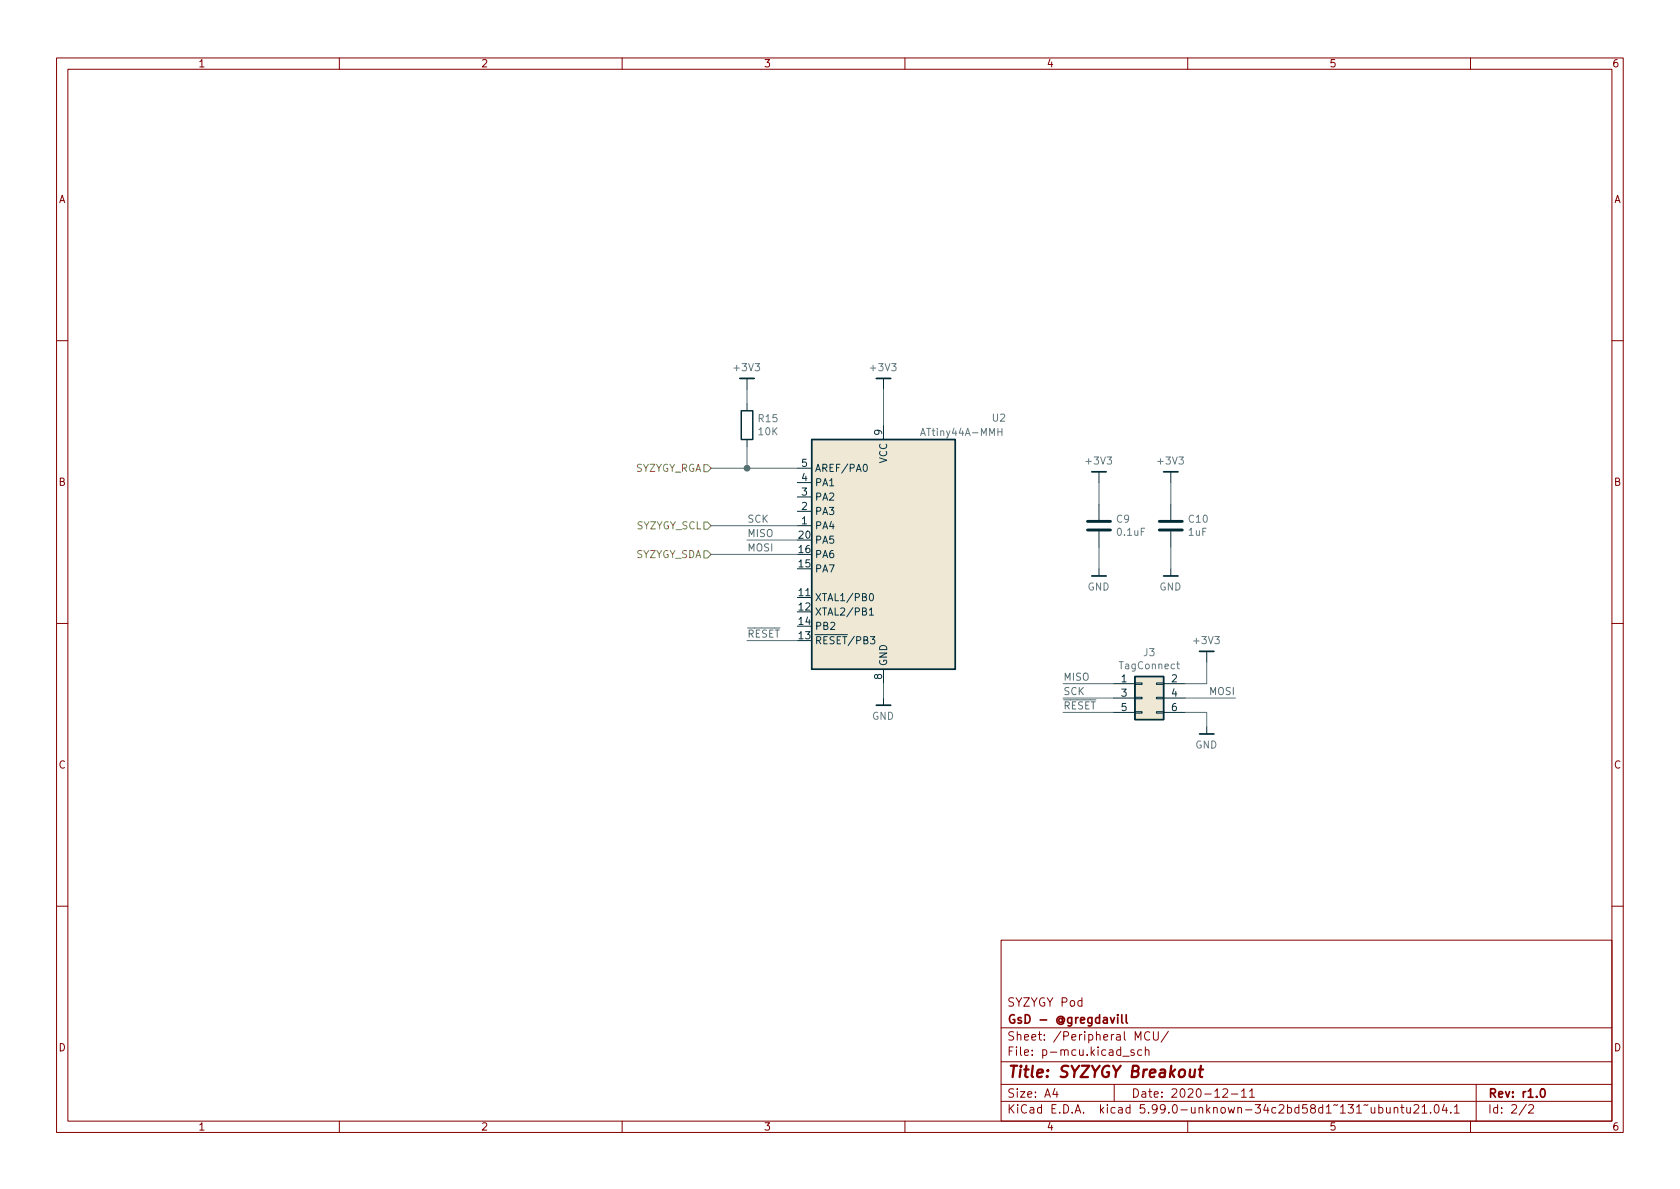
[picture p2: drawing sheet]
(kicad_sch (version 20210621) (generator eeschema)

 (paper "A4")

 (title_block
  (title "SYZYGY Breakout")
  (date "2020-12-11")
  (rev "r1.0")
  (company "GsD - @gregdavill")
  (comment 1 "SYZYGY Pod"))

 (lib_symbols
  (symbol "Connector_Generic:Conn_02x03_Odd_Even" (pin_names hide) (in_bom yes) (on_board yes)
   (property "Reference" "J" (id 0) (at 1.27 5.08 0) (effects (font (size 1.27 1.27))))
   (property "Value" "Conn_02x03_Odd_Even" (id 1) (at 1.27 -5.08 0) (effects (font (size 1.27 1.27))))
   (property "Footprint" "" (id 2) (at 0 0 0) (effects (font (size 1.27 1.27)) hide))
   (property "Datasheet" "" (id 3) (at 0 0 0) (effects (font (size 1.27 1.27)) hide))
   (symbol "Conn_02x03_Odd_Even_1_1"
    (rectangle (start -1.27 -2.413) (end 0 -2.667) (stroke (width 0)) (fill (type none)))
    (rectangle (start -1.27 0.127) (end 0 -0.127) (stroke (width 0)) (fill (type none)))
    (rectangle (start -1.27 2.667) (end 0 2.413) (stroke (width 0)) (fill (type none)))
    (rectangle (start 3.81 -2.413) (end 2.54 -2.667) (stroke (width 0)) (fill (type none)))
    (rectangle (start 3.81 0.127) (end 2.54 -0.127) (stroke (width 0)) (fill (type none)))
    (rectangle (start 3.81 2.667) (end 2.54 2.413) (stroke (width 0)) (fill (type none)))
    (rectangle (start -1.27 3.81) (end 3.81 -3.81) (stroke (width 0.254)) (fill (type background)))
    (pin passive line (at -5.08 2.54 0) (length 3.81) (name "Pin_1" (effects (font (size 1.27 1.27)))) (number "1" (effects (font (size 1.27 1.27)))))
    (pin passive line (at 7.62 2.54 180) (length 3.81) (name "Pin_2" (effects (font (size 1.27 1.27)))) (number "2" (effects (font (size 1.27 1.27)))))
    (pin passive line (at -5.08 0 0) (length 3.81) (name "Pin_3" (effects (font (size 1.27 1.27)))) (number "3" (effects (font (size 1.27 1.27)))))
    (pin passive line (at 7.62 0 180) (length 3.81) (name "Pin_4" (effects (font (size 1.27 1.27)))) (number "4" (effects (font (size 1.27 1.27)))))
    (pin passive line (at -5.08 -2.54 0) (length 3.81) (name "Pin_5" (effects (font (size 1.27 1.27)))) (number "5" (effects (font (size 1.27 1.27)))))
    (pin passive line (at 7.62 -2.54 180) (length 3.81) (name "Pin_6" (effects (font (size 1.27 1.27)))) (number "6" (effects (font (size 1.27 1.27)))))))
  (symbol "Device:C" (pin_numbers hide) (pin_names (offset 0.254)) (in_bom yes) (on_board yes)
   (property "Reference" "C" (id 0) (at 0.635 2.54 0) (effects (font (size 1.27 1.27)) (justify left)))
   (property "Value" "C" (id 1) (at 0.635 -2.54 0) (effects (font (size 1.27 1.27)) (justify left)))
   (property "Footprint" "" (id 2) (at 0.9652 -3.81 0) (effects (font (size 1.27 1.27)) hide))
   (property "Datasheet" "" (id 3) (at 0 0 0) (effects (font (size 1.27 1.27)) hide))
   (symbol "C_0_1"
    (polyline (pts (xy -2.032 -0.762) (xy 2.032 -0.762)) (stroke (width 0.508)) (fill (type none)))
    (polyline (pts (xy -2.032 0.762) (xy 2.032 0.762)) (stroke (width 0.508)) (fill (type none))))
   (symbol "C_1_1"
    (pin passive line (at 0 3.81 270) (length 2.794) (name "~" (effects (font (size 1.27 1.27)))) (number "1" (effects (font (size 1.27 1.27)))))
    (pin passive line (at 0 -3.81 90) (length 2.794) (name "~" (effects (font (size 1.27 1.27)))) (number "2" (effects (font (size 1.27 1.27)))))))
  (symbol "Device:R" (pin_numbers hide) (pin_names (offset 0)) (in_bom yes) (on_board yes)
   (property "Reference" "R" (id 0) (at 2.032 0 90) (effects (font (size 1.27 1.27))))
   (property "Value" "R" (id 1) (at 0 0 90) (effects (font (size 1.27 1.27))))
   (property "Footprint" "" (id 2) (at -1.778 0 90) (effects (font (size 1.27 1.27)) hide))
   (property "Datasheet" "" (id 3) (at 0 0 0) (effects (font (size 1.27 1.27)) hide))
   (symbol "R_0_1"
    (rectangle (start -1.016 -2.54) (end 1.016 2.54) (stroke (width 0.254)) (fill (type none))))
   (symbol "R_1_1"
    (pin passive line (at 0 3.81 270) (length 1.27) (name "~" (effects (font (size 1.27 1.27)))) (number "1" (effects (font (size 1.27 1.27)))))
    (pin passive line (at 0 -3.81 90) (length 1.27) (name "~" (effects (font (size 1.27 1.27)))) (number "2" (effects (font (size 1.27 1.27)))))))
  (symbol "SyzygyLVDSPod-rescue:ATtiny44A-MMH-MCU_Microchip_ATtiny" (in_bom yes) (on_board yes)
   (property "Reference" "U" (id 0) (at -12.7 21.59 0) (effects (font (size 1.27 1.27)) (justify left bottom)))
   (property "Value" "ATtiny44A-MMH-MCU_Microchip_ATtiny" (id 1) (at 2.54 -21.59 0) (effects (font (size 1.27 1.27)) (justify left top)))
   (property "Footprint" "Package_DFN_QFN:QFN-20-1EP_3x3mm_P0.45mm_EP1.6x1.6mm" (id 2) (at 0 0 0) (effects (font (size 1.27 1.27) italic) hide))
   (property "Datasheet" "" (id 3) (at 0 0 0) (effects (font (size 1.27 1.27)) hide))
   (symbol "ATtiny44A-MMH-MCU_Microchip_ATtiny_0_1"
    (rectangle (start -12.7 -20.32) (end 12.7 20.32) (stroke (width 0.254)) (fill (type background))))
   (symbol "ATtiny44A-MMH-MCU_Microchip_ATtiny_1_1"
    (pin tri_state line (at 15.24 5.08 180) (length 2.54) (name "PA4" (effects (font (size 1.27 1.27)))) (number "1" (effects (font (size 1.27 1.27)))))
    (pin no_connect line (at -12.7 -10.16 0) (length 2.54) hide (name "NC" (effects (font (size 1.27 1.27)))) (number "10" (effects (font (size 1.27 1.27)))))
    (pin tri_state line (at 15.24 -7.62 180) (length 2.54) (name "XTAL1/PB0" (effects (font (size 1.27 1.27)))) (number "11" (effects (font (size 1.27 1.27)))))
    (pin tri_state line (at 15.24 -10.16 180) (length 2.54) (name "XTAL2/PB1" (effects (font (size 1.27 1.27)))) (number "12" (effects (font (size 1.27 1.27)))))
    (pin tri_state line (at 15.24 -15.24 180) (length 2.54) (name "~{RESET}/PB3" (effects (font (size 1.27 1.27)))) (number "13" (effects (font (size 1.27 1.27)))))
    (pin tri_state line (at 15.24 -12.7 180) (length 2.54) (name "PB2" (effects (font (size 1.27 1.27)))) (number "14" (effects (font (size 1.27 1.27)))))
    (pin tri_state line (at 15.24 -2.54 180) (length 2.54) (name "PA7" (effects (font (size 1.27 1.27)))) (number "15" (effects (font (size 1.27 1.27)))))
    (pin tri_state line (at 15.24 0 180) (length 2.54) (name "PA6" (effects (font (size 1.27 1.27)))) (number "16" (effects (font (size 1.27 1.27)))))
    (pin no_connect line (at -12.7 -12.7 0) (length 2.54) hide (name "NC" (effects (font (size 1.27 1.27)))) (number "17" (effects (font (size 1.27 1.27)))))
    (pin no_connect line (at -12.7 -15.24 0) (length 2.54) hide (name "NC" (effects (font (size 1.27 1.27)))) (number "18" (effects (font (size 1.27 1.27)))))
    (pin no_connect line (at -12.7 -17.78 0) (length 2.54) hide (name "NC" (effects (font (size 1.27 1.27)))) (number "19" (effects (font (size 1.27 1.27)))))
    (pin tri_state line (at 15.24 7.62 180) (length 2.54) (name "PA3" (effects (font (size 1.27 1.27)))) (number "2" (effects (font (size 1.27 1.27)))))
    (pin tri_state line (at 15.24 2.54 180) (length 2.54) (name "PA5" (effects (font (size 1.27 1.27)))) (number "20" (effects (font (size 1.27 1.27)))))
    (pin passive line (at 0 -22.86 90) (length 2.54) hide (name "GND" (effects (font (size 1.27 1.27)))) (number "21" (effects (font (size 1.27 1.27)))))
    (pin tri_state line (at 15.24 10.16 180) (length 2.54) (name "PA2" (effects (font (size 1.27 1.27)))) (number "3" (effects (font (size 1.27 1.27)))))
    (pin tri_state line (at 15.24 12.7 180) (length 2.54) (name "PA1" (effects (font (size 1.27 1.27)))) (number "4" (effects (font (size 1.27 1.27)))))
    (pin tri_state line (at 15.24 15.24 180) (length 2.54) (name "AREF/PA0" (effects (font (size 1.27 1.27)))) (number "5" (effects (font (size 1.27 1.27)))))
    (pin no_connect line (at -12.7 -5.08 0) (length 2.54) hide (name "NC" (effects (font (size 1.27 1.27)))) (number "6" (effects (font (size 1.27 1.27)))))
    (pin no_connect line (at -12.7 -7.62 0) (length 2.54) hide (name "NC" (effects (font (size 1.27 1.27)))) (number "7" (effects (font (size 1.27 1.27)))))
    (pin power_in line (at 0 -22.86 90) (length 2.54) (name "GND" (effects (font (size 1.27 1.27)))) (number "8" (effects (font (size 1.27 1.27)))))
    (pin power_in line (at 0 22.86 270) (length 2.54) (name "VCC" (effects (font (size 1.27 1.27)))) (number "9" (effects (font (size 1.27 1.27)))))))
  (symbol "gkl_power:+3V3" (power) (pin_names (offset 0)) (in_bom yes) (on_board yes)
   (property "Reference" "#PWR" (id 0) (at 0 -3.81 0) (effects (font (size 1.27 1.27)) hide))
   (property "Value" "+3V3" (id 1) (at 0 3.556 0) (effects (font (size 1.27 1.27))))
   (property "Footprint" "" (id 2) (at 0 0 0) (effects (font (size 1.27 1.27)) hide))
   (property "Datasheet" "" (id 3) (at 0 0 0) (effects (font (size 1.27 1.27)) hide))
   (symbol "+3V3_0_1"
    (polyline (pts (xy -1.27 1.905) (xy 1.27 1.905)) (stroke (width 0.3048)) (fill (type none)))
    (polyline (pts (xy 0 0) (xy 0 1.905)) (stroke (width 0)) (fill (type none))))
   (symbol "+3V3_1_1"
    (pin power_in line (at 0 0 90) (length 0) hide (name "+3V3" (effects (font (size 1.27 1.27)))) (number "1" (effects (font (size 1.27 1.27)))))))
  (symbol "gkl_power:GND" (power) (pin_names (offset 0)) (in_bom yes) (on_board yes)
   (property "Reference" "#PWR" (id 0) (at 0 -6.35 0) (effects (font (size 1.27 1.27)) hide))
   (property "Value" "GND" (id 1) (at 0 -2.54 0) (effects (font (size 1.27 1.27))))
   (property "Footprint" "" (id 2) (at -2.54 -8.89 0) (effects (font (size 1.27 1.27)) hide))
   (property "Datasheet" "" (id 3) (at 0 0 0) (effects (font (size 1.27 1.27)) hide))
   (symbol "GND_0_1"
    (polyline (pts (xy 0 -1.27) (xy 0 0)) (stroke (width 0)) (fill (type none)))
    (polyline (pts (xy 1.27 -1.27) (xy -1.27 -1.27)) (stroke (width 0.3048)) (fill (type none))))
   (symbol "GND_1_1"
    (pin power_in line (at 0 0 270) (length 0) hide (name "GND" (effects (font (size 1.27 1.27)))) (number "1" (effects (font (size 1.27 1.27))))))))

 (junction (at 132.08 82.55) (diameter 1.016) (color 0 0 0 0))

 (wire (pts (xy 125.73 82.55) (xy 132.08 82.55)) (stroke (width 0) (type solid) (color 0 0 0 0)))
 (wire (pts (xy 125.73 92.71) (xy 140.97 92.71)) (stroke (width 0) (type solid) (color 0 0 0 0)))
 (wire (pts (xy 125.73 97.79) (xy 140.97 97.79)) (stroke (width 0) (type solid) (color 0 0 0 0)))
 (wire (pts (xy 132.08 71.12) (xy 132.08 68.58)) (stroke (width 0) (type solid) (color 0 0 0 0)))
 (wire (pts (xy 132.08 82.55) (xy 132.08 78.74)) (stroke (width 0) (type solid) (color 0 0 0 0)))
 (wire (pts (xy 132.08 82.55) (xy 140.97 82.55)) (stroke (width 0) (type solid) (color 0 0 0 0)))
 (wire (pts (xy 132.08 95.25) (xy 140.97 95.25)) (stroke (width 0) (type solid) (color 0 0 0 0)))
 (wire (pts (xy 132.08 113.03) (xy 140.97 113.03)) (stroke (width 0) (type solid) (color 0 0 0 0)))
 (wire (pts (xy 156.21 68.58) (xy 156.21 74.93)) (stroke (width 0) (type solid) (color 0 0 0 0)))
 (wire (pts (xy 156.21 120.65) (xy 156.21 123.19)) (stroke (width 0) (type solid) (color 0 0 0 0)))
 (wire (pts (xy 187.96 120.65) (xy 196.85 120.65)) (stroke (width 0) (type solid) (color 0 0 0 0)))
 (wire (pts (xy 187.96 123.19) (xy 196.85 123.19)) (stroke (width 0) (type solid) (color 0 0 0 0)))
 (wire (pts (xy 187.96 125.73) (xy 196.85 125.73)) (stroke (width 0) (type solid) (color 0 0 0 0)))
 (wire (pts (xy 194.31 85.09) (xy 194.31 88.9)) (stroke (width 0) (type solid) (color 0 0 0 0)))
 (wire (pts (xy 194.31 96.52) (xy 194.31 100.33)) (stroke (width 0) (type solid) (color 0 0 0 0)))
 (wire (pts (xy 207.01 85.09) (xy 207.01 88.9)) (stroke (width 0) (type solid) (color 0 0 0 0)))
 (wire (pts (xy 207.01 96.52) (xy 207.01 100.33)) (stroke (width 0) (type solid) (color 0 0 0 0)))
 (wire (pts (xy 209.55 120.65) (xy 213.36 120.65)) (stroke (width 0) (type solid) (color 0 0 0 0)))
 (wire (pts (xy 209.55 123.19) (xy 218.44 123.19)) (stroke (width 0) (type solid) (color 0 0 0 0)))
 (wire (pts (xy 209.55 125.73) (xy 213.36 125.73)) (stroke (width 0) (type solid) (color 0 0 0 0)))
 (wire (pts (xy 213.36 120.65) (xy 213.36 116.84)) (stroke (width 0) (type solid) (color 0 0 0 0)))
 (wire (pts (xy 213.36 128.27) (xy 213.36 125.73)) (stroke (width 0) (type solid) (color 0 0 0 0)))

 (label "SCK" (at 132.08 92.71 0) (effects (font (size 1.27 1.27)) (justify left bottom)))
 (label "MISO" (at 132.08 95.25 0) (effects (font (size 1.27 1.27)) (justify left bottom)))
 (label "MOSI" (at 132.08 97.79 0) (effects (font (size 1.27 1.27)) (justify left bottom)))
 (label "~{RESET}" (at 132.08 113.03 0) (effects (font (size 1.27 1.27)) (justify left bottom)))
 (label "MISO" (at 187.96 120.65 0) (effects (font (size 1.27 1.27)) (justify left bottom)))
 (label "SCK" (at 187.96 123.19 0) (effects (font (size 1.27 1.27)) (justify left bottom)))
 (label "~{RESET}" (at 187.96 125.73 0) (effects (font (size 1.27 1.27)) (justify left bottom)))
 (label "MOSI" (at 218.44 123.19 180) (effects (font (size 1.27 1.27)) (justify right bottom)))

 (hierarchical_label "SYZYGY_RGA" (shape input) (at 125.73 82.55 180) (effects (font (size 1.27 1.27)) (justify right)))
 (hierarchical_label "SYZYGY_SCL" (shape input) (at 125.73 92.71 180) (effects (font (size 1.27 1.27)) (justify right)))
 (hierarchical_label "SYZYGY_SDA" (shape input) (at 125.73 97.79 180) (effects (font (size 1.27 1.27)) (justify right)))

 (symbol (lib_id "gkl_power:GND") (at 156.21 123.19 0) (mirror y) (unit 1) (in_bom yes) (on_board yes)
  (property "Reference" "#PWR028" (id 0) (at 156.21 129.54 0) (effects (font (size 1.27 1.27)) hide))
  (property "Value" "GND" (id 1) (at 156.1338 126.3904 0))
  (property "Footprint" "" (id 2) (at 158.75 132.08 0) (effects (font (size 1.27 1.27)) hide))
  (property "Datasheet" "" (id 3) (at 156.21 123.19 0) (effects (font (size 1.27 1.27)) hide)) (pin "1"))

 (symbol (lib_id "gkl_power:GND") (at 194.31 100.33 0) (mirror y) (unit 1) (in_bom yes) (on_board yes)
  (property "Reference" "#PWR030" (id 0) (at 194.31 106.68 0) (effects (font (size 1.27 1.27)) hide))
  (property "Value" "GND" (id 1) (at 194.2338 103.5304 0))
  (property "Footprint" "" (id 2) (at 196.85 109.22 0) (effects (font (size 1.27 1.27)) hide))
  (property "Datasheet" "" (id 3) (at 194.31 100.33 0) (effects (font (size 1.27 1.27)) hide)) (pin "1"))

 (symbol (lib_id "gkl_power:GND") (at 207.01 100.33 0) (mirror y) (unit 1) (in_bom yes) (on_board yes)
  (property "Reference" "#PWR032" (id 0) (at 207.01 106.68 0) (effects (font (size 1.27 1.27)) hide))
  (property "Value" "GND" (id 1) (at 206.9338 103.5304 0))
  (property "Footprint" "" (id 2) (at 209.55 109.22 0) (effects (font (size 1.27 1.27)) hide))
  (property "Datasheet" "" (id 3) (at 207.01 100.33 0) (effects (font (size 1.27 1.27)) hide)) (pin "1"))

 (symbol (lib_id "gkl_power:GND") (at 213.36 128.27 0) (mirror y) (unit 1) (in_bom yes) (on_board yes)
  (property "Reference" "#PWR034" (id 0) (at 213.36 134.62 0) (effects (font (size 1.27 1.27)) hide))
  (property "Value" "GND" (id 1) (at 213.2838 131.4704 0))
  (property "Footprint" "" (id 2) (at 215.9 137.16 0) (effects (font (size 1.27 1.27)) hide))
  (property "Datasheet" "" (id 3) (at 213.36 128.27 0) (effects (font (size 1.27 1.27)) hide)) (pin "1"))

 (symbol (lib_id "gkl_power:+3V3") (at 132.08 68.58 0) (mirror y) (unit 1) (in_bom yes) (on_board yes)
  (property "Reference" "#PWR026" (id 0) (at 132.08 72.39 0) (effects (font (size 1.27 1.27)) hide))
  (property "Value" "+3V3" (id 1) (at 132.0038 64.7446 0))
  (property "Footprint" "" (id 2) (at 132.08 68.58 0) (effects (font (size 1.27 1.27)) hide))
  (property "Datasheet" "" (id 3) (at 132.08 68.58 0) (effects (font (size 1.27 1.27)) hide)) (pin "1"))

 (symbol (lib_id "gkl_power:+3V3") (at 156.21 68.58 0) (mirror y) (unit 1) (in_bom yes) (on_board yes)
  (property "Reference" "#PWR027" (id 0) (at 156.21 72.39 0) (effects (font (size 1.27 1.27)) hide))
  (property "Value" "+3V3" (id 1) (at 156.1338 64.7446 0))
  (property "Footprint" "" (id 2) (at 156.21 68.58 0) (effects (font (size 1.27 1.27)) hide))
  (property "Datasheet" "" (id 3) (at 156.21 68.58 0) (effects (font (size 1.27 1.27)) hide)) (pin "1"))

 (symbol (lib_id "gkl_power:+3V3") (at 194.31 85.09 0) (mirror y) (unit 1) (in_bom yes) (on_board yes)
  (property "Reference" "#PWR029" (id 0) (at 194.31 88.9 0) (effects (font (size 1.27 1.27)) hide))
  (property "Value" "+3V3" (id 1) (at 194.2338 81.2546 0))
  (property "Footprint" "" (id 2) (at 194.31 85.09 0) (effects (font (size 1.27 1.27)) hide))
  (property "Datasheet" "" (id 3) (at 194.31 85.09 0) (effects (font (size 1.27 1.27)) hide)) (pin "1"))

 (symbol (lib_id "gkl_power:+3V3") (at 207.01 85.09 0) (mirror y) (unit 1) (in_bom yes) (on_board yes)
  (property "Reference" "#PWR031" (id 0) (at 207.01 88.9 0) (effects (font (size 1.27 1.27)) hide))
  (property "Value" "+3V3" (id 1) (at 206.9338 81.2546 0))
  (property "Footprint" "" (id 2) (at 207.01 85.09 0) (effects (font (size 1.27 1.27)) hide))
  (property "Datasheet" "" (id 3) (at 207.01 85.09 0) (effects (font (size 1.27 1.27)) hide)) (pin "1"))

 (symbol (lib_id "gkl_power:+3V3") (at 213.36 116.84 0) (mirror y) (unit 1) (in_bom yes) (on_board yes)
  (property "Reference" "#PWR033" (id 0) (at 213.36 120.65 0) (effects (font (size 1.27 1.27)) hide))
  (property "Value" "+3V3" (id 1) (at 213.2838 113.0046 0))
  (property "Footprint" "" (id 2) (at 213.36 116.84 0) (effects (font (size 1.27 1.27)) hide))
  (property "Datasheet" "" (id 3) (at 213.36 116.84 0) (effects (font (size 1.27 1.27)) hide)) (pin "1"))

 (symbol (lib_id "Device:R") (at 132.08 74.93 0) (unit 1) (in_bom yes) (on_board yes)
  (property "Reference" "R15" (id 0) (at 133.858 73.7616 0) (effects (font (size 1.27 1.27)) (justify left)))
  (property "Value" "10K" (id 1) (at 133.858 76.073 0) (effects (font (size 1.27 1.27)) (justify left)))
  (property "Footprint" "Resistor_SMD:R_0402_1005Metric" (id 2) (at 130.302 74.93 90) (effects (font (size 1.27 1.27)) hide))
  (property "Datasheet" "~" (id 3) (at 132.08 74.93 0) (effects (font (size 1.27 1.27)) hide))
  (property "Mfg" "Stackpole Electronics Inc" (id 4) (at 0 149.86 0) (effects (font (size 1.27 1.27)) hide))
  (property "PN" "RMCF0402FT10K0" (id 5) (at 0 149.86 0) (effects (font (size 1.27 1.27)) hide)) (pin "1") (pin "2"))

 (symbol (lib_id "Device:C") (at 194.31 92.71 0) (unit 1) (in_bom yes) (on_board yes)
  (property "Reference" "C9" (id 0) (at 197.231 91.5416 0) (effects (font (size 1.27 1.27)) (justify left)))
  (property "Value" "0.1uF" (id 1) (at 197.231 93.853 0) (effects (font (size 1.27 1.27)) (justify left)))
  (property "Footprint" "Capacitor_SMD:C_0402_1005Metric" (id 2) (at 195.2752 96.52 0) (effects (font (size 1.27 1.27)) hide))
  (property "Datasheet" "~" (id 3) (at 194.31 92.71 0) (effects (font (size 1.27 1.27)) hide))
  (property "PN" "CL05B104KP5NNNC" (id 4) (at -1.27 185.42 0) (effects (font (size 1.27 1.27)) hide))
  (property "Mfg" "Samsung Electro-Mechanics" (id 5) (at -1.27 185.42 0) (effects (font (size 1.27 1.27)) hide)) (pin "1") (pin "2"))

 (symbol (lib_id "Device:C") (at 207.01 92.71 0) (unit 1) (in_bom yes) (on_board yes)
  (property "Reference" "C10" (id 0) (at 209.931 91.5416 0) (effects (font (size 1.27 1.27)) (justify left)))
  (property "Value" "1uF" (id 1) (at 209.931 93.853 0) (effects (font (size 1.27 1.27)) (justify left)))
  (property "Footprint" "Capacitor_SMD:C_0402_1005Metric" (id 2) (at 207.9752 96.52 0) (effects (font (size 1.27 1.27)) hide))
  (property "Datasheet" "~" (id 3) (at 207.01 92.71 0) (effects (font (size 1.27 1.27)) hide))
  (property "PN" "CL05A105KP5NNNC" (id 4) (at 0 185.42 0) (effects (font (size 1.27 1.27)) hide))
  (property "Mfg" "Samsung Electro-Mechanics" (id 5) (at 0 185.42 0) (effects (font (size 1.27 1.27)) hide)) (pin "1") (pin "2"))

 (symbol (lib_id "Connector_Generic:Conn_02x03_Odd_Even") (at 201.93 123.19 0) (unit 1) (in_bom yes) (on_board yes)
  (property "Reference" "J3" (id 0) (at 203.2 115.1382 0))
  (property "Value" "TagConnect" (id 1) (at 203.2 117.4496 0))
  (property "Footprint" "Connector_PinHeader_2.54mm:PinHeader_2x03_P2.54mm_Vertical" (id 2) (at 201.93 123.19 0) (effects (font (size 1.27 1.27)) hide))
  (property "Datasheet" "~" (id 3) (at 201.93 123.19 0) (effects (font (size 1.27 1.27)) hide)) (pin "1") (pin "2") (pin "3") (pin "4") (pin "5") (pin "6"))

 (symbol (lib_id "SyzygyLVDSPod-rescue:ATtiny44A-MMH-MCU_Microchip_ATtiny") (at 156.21 97.79 0) (mirror y) (unit 1) (in_bom yes) (on_board yes)
  (property "Reference" "U2" (id 0) (at 175.26 73.66 0) (effects (font (size 1.27 1.27)) (justify right)))
  (property "Value" "ATtiny44A-MMH" (id 1) (at 162.56 76.2 0) (effects (font (size 1.27 1.27)) (justify right)))
  (property "Footprint" "Package_DFN_QFN:QFN-20-1EP_3x3mm_P0.45mm_EP1.6x1.6mm" (id 2) (at 156.21 97.79 0) (effects (font (size 1.27 1.27) italic) hide))
  (property "Datasheet" "http://ww1.microchip.com/downloads/en/DeviceDoc/doc8183.pdf" (id 3) (at 156.21 97.79 0) (effects (font (size 1.27 1.27)) hide))
  (property "Mfg" "Microchip Technology" (id 4) (at 312.42 195.58 0) (effects (font (size 1.27 1.27)) hide))
  (property "PN" "ATTINY44A-MMH" (id 5) (at 312.42 195.58 0) (effects (font (size 1.27 1.27)) hide)) (pin "1") (pin "10") (pin "11") (pin "12") (pin "13") (pin "14") (pin "15") (pin "16") (pin "17") (pin "18") (pin "19") (pin "2") (pin "20") (pin "21") (pin "3") (pin "4") (pin "5") (pin "6") (pin "7") (pin "8") (pin "9")))
